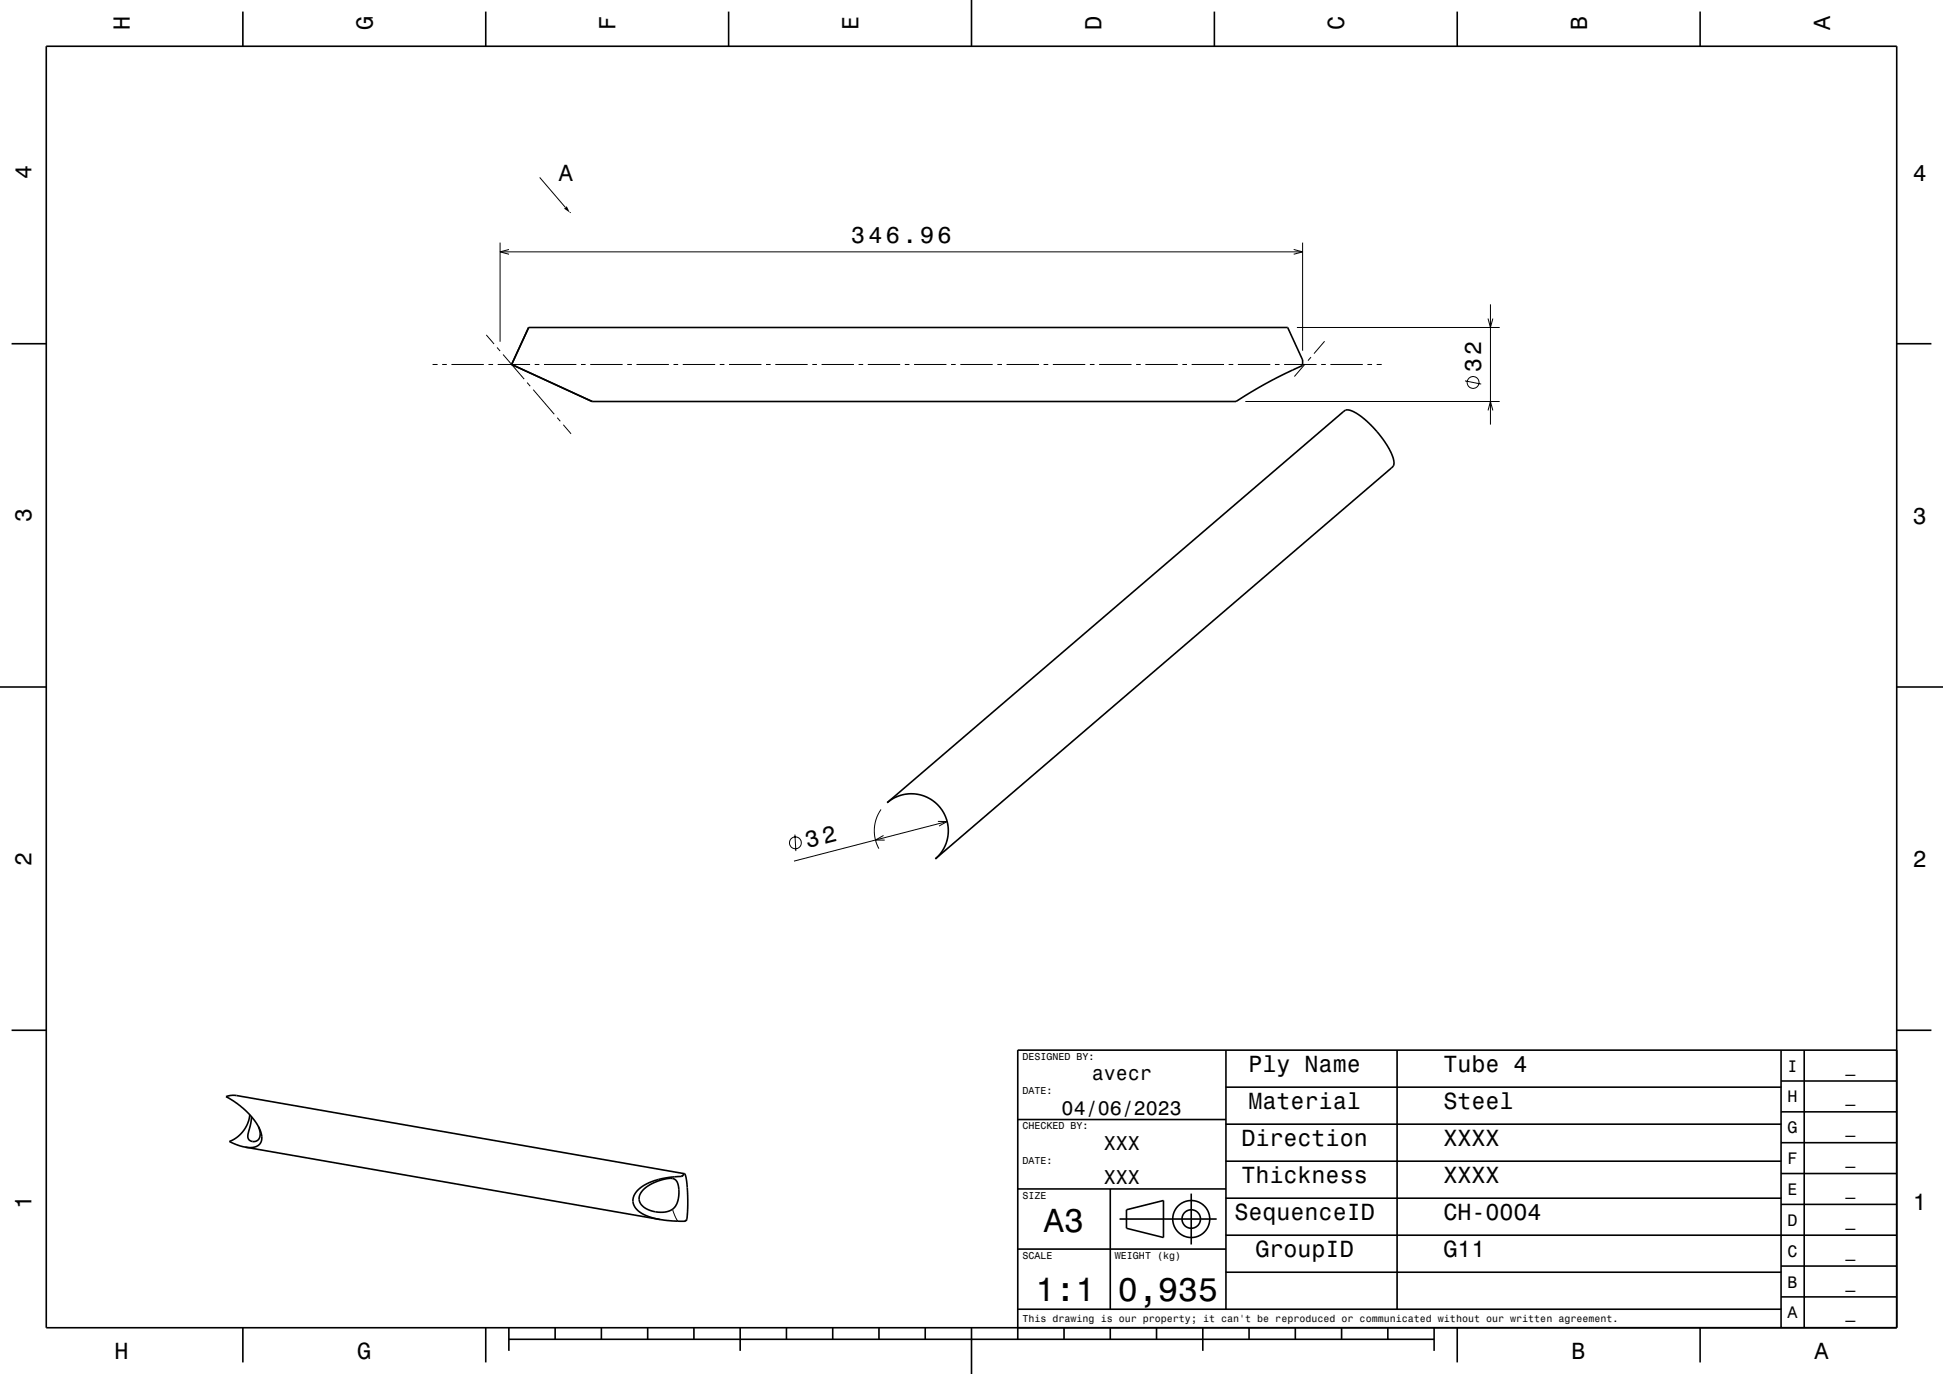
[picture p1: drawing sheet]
<svg xmlns="http://www.w3.org/2000/svg" width="420mm" height="297mm" viewBox="0 0 420 297" stroke-linecap="round" stroke-linejoin="round" font-family="sans-serif">
<g fill="none" stroke="#000" stroke-width=".22">
<path d="M116.7 38.4l5.5 6.4M108.1 52.4v21.5M108.1 54.4h173.5M110 53.9l-1.9 .5 1.9 .6M123.2 45.9h.1M279.6 53.9l2 .5-2 .6M281.6 52.4v23.4M93.5 78.8h1.1M95.6 78.8h1M97.6 78.8h7M105.1 72.4l1.7 2M105.6 78.8h1"/>
<path d="M107.4 75.1l.7 .8M107.6 78.8h7M108.7 76.6l4.6 5.3M115.6 78.8h1M117.6 78.8h7M125.6 78.8h1M127.6 78.8h7M135.6 78.8h1M137.6 78.8h7M145.6 78.8h1M147.6 78.8h7M155.6 78.8h1"/>
<path d="M157.6 78.8h7M165.6 78.8h1M167.6 78.8h7M175.6 78.8h1M177.6 78.8h7M185.6 78.8h1M187.6 78.8h7M195.6 78.8h1M197.6 78.8h7M205.6 78.8h1M207.6 78.8h7M215.6 78.8h1"/>
<path d="M217.6 78.8h7M225.6 78.8h1M227.6 78.8h7M235.6 78.8h1M237.6 78.8h7M245.6 78.8h1M247.6 78.8h7M255.6 78.8h1M257.6 78.8h7M265.6 78.8h1M267.6 78.8h7M275.6 78.8h1"/>
<path d="M277.6 78.8h7M280.3 70.8h43.9M282.1 78.7l-2.3 2.7M283.4 77.2l-.7 .8M285.6 78.8h1M286.3 73.8l-2.3 2.6M287.6 78.8h7M295.6 78.8h1M297.6 78.8h1.1M321.7 68.9l.5 1.9 .5-1.9M322.2 65.8v26M114 82.7l.6 .8"/>
<path d="M115.3 84.2l4.5 5.3M120.5 90.3l.6 .8M121.8 91.8l1.6 2M269.2 86.8h55M316.7 82.3l3.5 .7M321.7 88.7l.5-1.9 .5 1.9M190.4 175a8 8 0 0 0-.4 8.4M202.7 177.6h2l-1.7 1M204.7 177.6l-33.1 8.5M171.8 180.4l.2 3.6M191 180.6l-1.8 1h2M145 254.5l-.1 .2"/>
<path d="M145.4 261.4l1.1 2.6"/>
<circle cx="318.4" cy="82.7" r="1.28"/>
<circle cx="171.9" cy="182.2" r="1.28"/>
</g>
<g fill="none" stroke="#000" stroke-width=".35">
<path d="M10 10h400v277h-400zM52.5 2.5v7.5M105 2.5v7.5M157.5 2.5v7.5M210 0v10M262.5 2.5v7.5M315 2.5v7.5M367.5 2.5v7.5M2.5 74.3h7.5M114.3 70.8h164l3.3 7v1.2l-7.6 3.7-6.8 4.1h-139.2l-17.4-8zM410 74.3h7.5M0 148.5h10"/>
<path d="M410 148.5h10M191.8 173.5l98.5-84.5a2.17 2.17 0 0 1 2.8 .3l2.3 1.7 2.6 2.8 2.1 2.9 1 2.2a1.81 1.81 0 0 1-.3 2.3l-98.6 84.4a8 8 0 0 0 .9-11.2 8 8 0 0 0-11.3-.9zM2.5 222.7h7.5M265 235h120M265 227v56M302 227v56M385 233.7h25M385 227v60M390 227v60M410 222.7h7.5M410 227h-190v62.5M53 248a2.78 2.78 0 0 0 3.5-1.3 5.1 5.1 0 0 0-1.5-4.5l-.2-.3a18.7 18.7 0 0 0-6-4.9l1.1-.2h1.2l96.9 16.9"/>
<path d="M53 248l89.7 15.6M54 241a7 7 0 0 1-4.4 5.7l1.6 .8 1.8 .5M54.4 241.4l-.3 2.1a4 4 0 0 0-.4 2.8 1.5 1.5 0 0 0 2 .2 1.5 1.5 0 0 0 .5-1.9l-.3-1.1M139.1 257.1a9.2 9.2 0 0 1 6.5-2.3 2.28 2.28 0 0 1 1.1 2.3 4.3 4.3 0 0 1-2 4.6 5.6 5.6 0 0 1-6.4-1.8 2.4 2.4 0 0 1 .8-2.8zM147.3 254.3l-3.9 .4a9.4 9.4 0 0 0-6.2 3.5 3 3 0 0 0 1.7 4.2l1.5 .6 2.3 .6M147.7 254l-.4 .3M148 253.7l.3 .9a33.4 33.4 0 0 1 .2 9M148 253.7l-.3 .3M220 257h45M220 242h45M240 257v26M257.5 258v11"/>
<path d="M265 259h120M265 251h120M265 243h120M385 253.7h25M385 247h25M385 240.3h25M142.7 263.6l2.7 .3 2.7 .1M148.5 263.6l-.4 .4M220 270h45M242 263.5h21M243.5 261.5l8-2v8l-8-2zM265 275h120"/>
<path d="M265 267h145M385 273.7h25M385 260.3h25M52.5 287v7.5M105 287v7.5M110 289.5h200M110 287v5M120 287v2.5M130 287v2.5M140 287v2.5M150 287v2.5M160 287v5"/>
<path d="M170 287v2.5M180 287v2.5M190 287v2.5M200 287v2.5M210 287v10M220 283h165M230 287v2.5M240 287v2.5M250 287v2.5M260 287v5M270 287v2.5M280 287v2.5"/>
<path d="M290 287v2.5M300 287v2.5M310 287v5M315 287v7.5M367.5 287v7.5M385 280.3h25"/>
<circle cx="257.5" cy="263.5" r="2"/>
<circle cx="257.5" cy="263.5" r="4"/>
</g>
<path d="M121.9 45.1l.6-.5 .7 1.3z" fill-rule="evenodd" fill="#000"/>
<g font-size="7.2">
<text x="225.7" y="266.3">A3</text>
<text x="223.8" y="281.3">1:1</text>
<text x="241.7" y="281.3">0,935</text>
</g>
<text font-size="5.1" x="174.6" y="183.3" transform="rotate(-14 174.6 183.3)">32</text>
<g font-size="5">
<text x="28.1" y="6.5" transform="rotate(-90 28.1 6.5)">H</text>
<text x="80.6" y="6.5" transform="rotate(-90 80.6 6.5)">G</text>
<text x="133.1" y="6.5" transform="rotate(-90 133.1 6.5)">F</text>
<text x="185.6" y="6.5" transform="rotate(-90 185.6 6.5)">E</text>
<text x="238.1" y="6.5" transform="rotate(-90 238.1 6.5)">D</text>
<text x="290.6" y="6.5" transform="rotate(-90 290.6 6.5)">C</text>
<text x="343.1" y="6.5" transform="rotate(-90 343.1 6.5)">B</text>
<text x="395.6" y="6.5" transform="rotate(-90 395.6 6.5)">A</text>
<text x="6.8" y="38.7" transform="rotate(-90 6.8 38.7)">4</text>
<text x="120.8" y="39.2">A</text>
<text x="413.5" y="39">4</text>
<text x="184" y="52.4">346.96</text>
<text x="320.2" y="80.4" transform="rotate(-90 320.2 80.4)">32</text>
<text x="6.8" y="112.9" transform="rotate(-90 6.8 112.9)">3</text>
<text x="413.5" y="113.2">3</text>
<text x="6.8" y="187.1" transform="rotate(-90 6.8 187.1)">2</text>
<text x="413.5" y="187.4">2</text>
<text x="269.9" y="231.8">Ply Name</text>
<text x="312" y="231.8">Tube 4</text>
<text x="269.9" y="239.8">Material</text>
<text x="312" y="239.8">Steel</text>
<text x="268.3" y="247.8">Direction</text>
<text x="312" y="247.8">XXXX</text>
<text x="268.3" y="255.8">Thickness</text>
<text x="312" y="255.8">XXXX</text>
<text x="6.8" y="261.3" transform="rotate(-90 6.8 261.3)">1</text>
<text x="266.8" y="263.8">SequenceID</text>
<text x="312" y="263.8">CH-0004</text>
<text x="413.5" y="261.6">1</text>
<text x="271.4" y="271.8">GroupID</text>
<text x="312" y="271.8">G11</text>
<text x="24.7" y="293.8">H</text>
<text x="77.2" y="293.8">G</text>
<text x="339.7" y="293.8">B</text>
<text x="392.2" y="293.8">A</text>
</g>
<g font-size="4.3">
<text x="236" y="233.5">avecr</text>
<text x="229.5" y="241">04/06/2023</text>
<text x="238.6" y="248.5">XXX</text>
<text x="238.6" y="256">XXX</text>
</g>
<g font-size="3.6">
<text x="386.4" y="231.6">I</text>
<text x="398.9" y="231.6">_</text>
<text x="386.4" y="238.3">H</text>
<text x="398.9" y="238.3">_</text>
<text x="386.4" y="245">G</text>
<text x="398.9" y="245">_</text>
<text x="386.4" y="251.6">F</text>
<text x="398.9" y="251.6">_</text>
<text x="386.4" y="258.3">E</text>
<text x="398.9" y="258.3">_</text>
<text x="386.4" y="265">D</text>
<text x="398.9" y="265">_</text>
<text x="386.4" y="271.6">C</text>
<text x="398.9" y="271.6">_</text>
<text x="386.4" y="278.3">B</text>
<text x="398.9" y="278.3">_</text>
<text x="386.4" y="285">A</text>
<text x="398.9" y="285">_</text>
</g>
<g font-size="2.2">
<text x="221" y="229.1">DESIGNED BY:</text>
<text x="221" y="236.6">DATE:</text>
<text x="221" y="244.1">CHECKED BY:</text>
<text x="221" y="251.6">DATE:</text>
<text x="221" y="259.1">SIZE</text>
<text x="221" y="272.1">SCALE</text>
<text x="241" y="272.1">WEIGHT (kg)</text>
<text x="221" y="285.8">This drawing is our property; it can't be reproduced or communicated without our written agreement.</text>
</g>
</svg>
